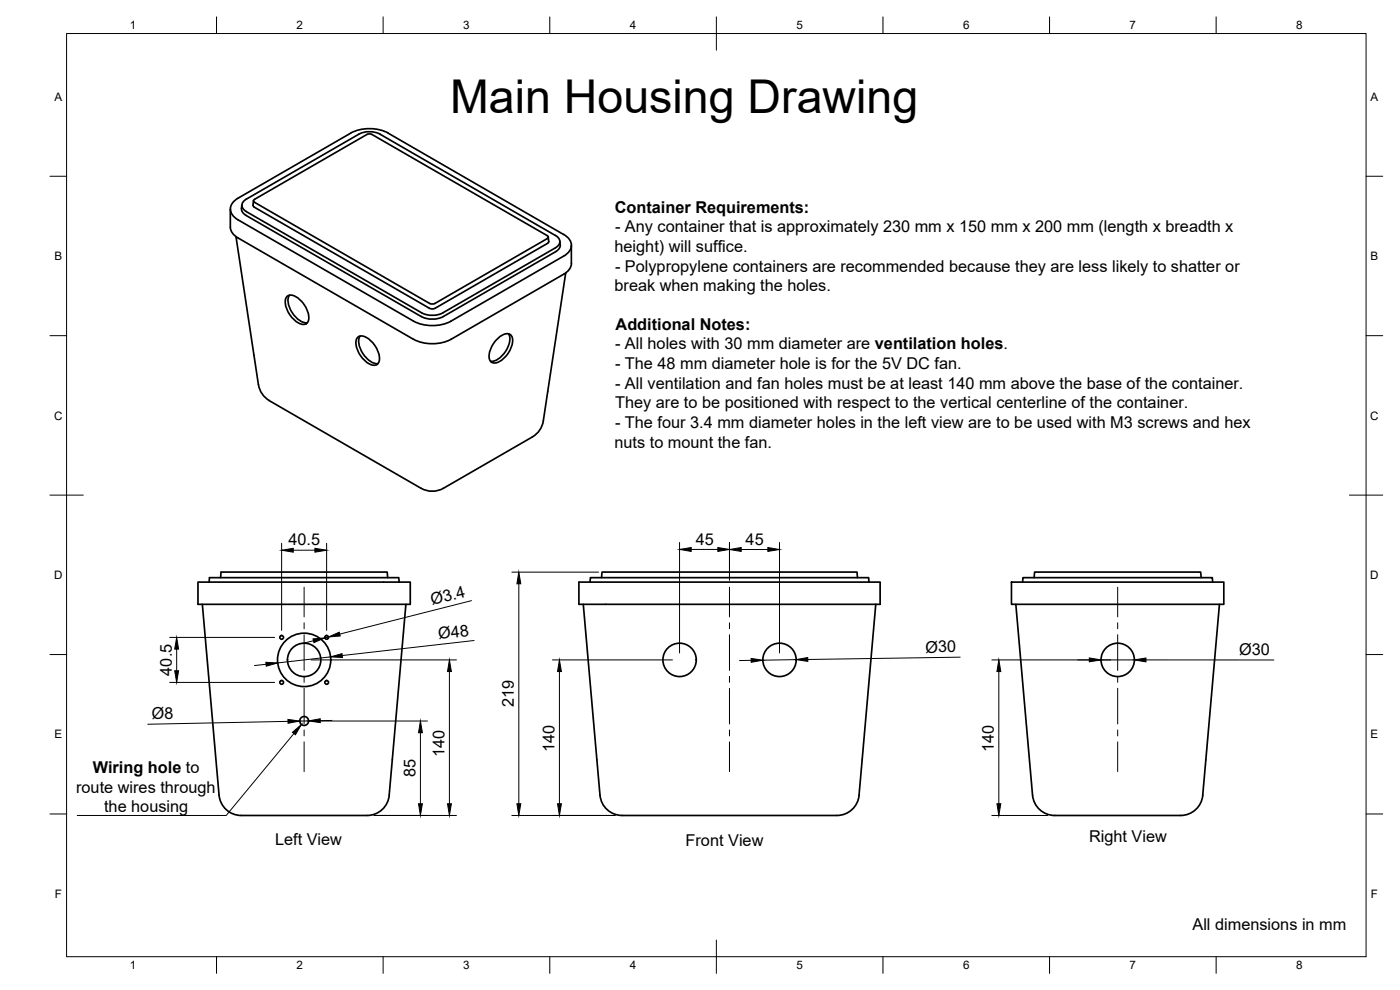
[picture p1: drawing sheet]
<svg xmlns="http://www.w3.org/2000/svg" width="420mm" height="297mm" viewBox="0 0 420 297" stroke-linecap="round" stroke-linejoin="round" font-family="sans-serif">
<!-- layer: Visible -->
<g fill="none" stroke="#000" stroke-width=".51">
<path d="M105.2 39.9a12.5 12.5 0 0 1 11.3 0M105.2 40l-33.7 19.4a3.5 3.5 0 0 0-2.4 3.3 3.5 3.5 0 0 0 2.4 3.3l52.6 30.3a12.5 12.5 0 0 0 11.3 0M116.5 40l52.6 30.3M73.9 59.8l33.8-19.5a7.1 7.1 0 0 1 6.4 0l52.6 30.4M73.9 59.7a1.98 1.98 0 0 0-1.3 1.9 1.98 1.98 0 0 0 1.3 1.9l52.6 30.4a7 7 0 0 0 6.4-.1l33.8-19.4a1.97 1.97 0 0 0 1.3-1.9 1.97 1.97 0 0 0-1.3-1.9M69.1 68.2l.5 1.5 .8 .9 1.1 .8 52.6 30.4a12.6 12.6 0 0 0 11.3 0M69.1 62.7v5.5M70.8 71l6.8 44.4a6.9 6.9 0 0 0 3.2 4.8l45.6 26.3a6.7 6.7 0 0 0 6.7 0M72.6 61.5a2.51 2.51 0 0 0 1.2 3.1l52.6 30.4a7.3 7.3 0 0 0 6.6 0l33.8-19.5a2.44 2.44 0 0 0 1.2-3.1M76.1 60.2l-.2 1.4 .4 .5M76.2 60l33.9-19.7 1.2-.1 52.9 30.5 .3 .4-.3 .5-33.7 19.5-1.2 .1-52.9-30.5-.2-.2zM76.3 62.1l52.6 30.4 .7 .2 1-.2 33.7-19.5 .4-.6-.2-1.3"/>
<path d="M169.1 70.3a3.5 3.5 0 0 1 2.4 3.3 3.5 3.5 0 0 1-2.4 3.3l-33.7 19.4M171.5 73.6v5.4M171.5 79l-.5 1.6-.7 .9-1.2 .8-33.7 19.5M86 89.2a2.36 2.36 0 0 1 3.4 .2 7.7 7.7 0 0 1 3.2 6.8 1.85 1.85 0 0 1-3 .7 7.7 7.7 0 0 1-3.9-7.2zM86.9 88.6a4.9 4.9 0 0 0 .8 5.2 5.5 5.5 0 0 0 4.5 3M169.8 81.9l-6.7 44.4a6.6 6.6 0 0 1-3.3 4.8l-26.7 15.4M107.2 101.4a2.36 2.36 0 0 1 3.4 .3 7.7 7.7 0 0 1 3.2 6.7 1.85 1.85 0 0 1-3 .8 7.7 7.7 0 0 1-3.9-7.3zM108.1 100.8a4.9 4.9 0 0 0 .8 5.2 5.5 5.5 0 0 0 4.5 3.1M149.4 101.5a3.3 3.3 0 0 1 3.7-1.1 3.3 3.3 0 0 1 .3 3.9 7.2 7.2 0 0 1-4.8 4.6 1.85 1.85 0 0 1-1.8-2.5l.8-2.5zM152.6 100.1a4.9 4.9 0 0 1-.8 5.3 5.5 5.5 0 0 1-4.6 3M59.4 174.7h63.7v6.6h-63.7zM62.8 174.7l.1-1.4h56.8l.1 1.4"/>
<path d="M66.2 173.3l.1-1.7h49.9l.1 1.7M173.7 174.7h90.4v6.6h-90.4zM177.1 174.7l.1-1.4h83.5l.1 1.4M180.5 173.3l.2-1.7h76.5l.1 1.7M303.6 174.7h63.7v6.6h-63.7zM306.9 174.7l.1-1.4h56.8l.1 1.4M310.3 173.3l.2-1.7h49.8l.2 1.7M60.7 181.3l5 57.3a6.7 6.7 0 0 0 6.7 6.1h37.8M121.8 181.3l-5 57.3a6.7 6.7 0 0 1-6.6 6.1M175 181.3l5.1 57.3a6.7 6.7 0 0 0 6.6 6.1h64.5a6.7 6.7 0 0 0 6.6-6.1l5-57.3M304.9 181.3l5 57.3a6.7 6.7 0 0 0 6.6 6.1h37.8a6.7 6.7 0 0 0 6.7-6.1l5-57.3"/>
<circle cx="84.5" cy="191.2" r=".56"/>
<circle cx="91.3" cy="198" r="8"/>
<circle cx="91.3" cy="198" r="5"/>
<circle cx="98" cy="191.2" r=".56"/>
<circle cx="204" cy="198" r="5"/>
<circle cx="233.9" cy="198" r="5"/>
<circle cx="335.4" cy="198" r="5"/>
<circle cx="84.5" cy="204.7" r=".56"/>
<circle cx="91.3" cy="216.3" r="1.33"/>
<circle cx="98" cy="204.7" r=".56"/>
</g>
<!-- layer: BORDER -->
<g fill="none" stroke="#000" stroke-width=".3">
<path d="M20 10.1h390v276.9h-390zM65 5.1v5M115 5.1v5M165 5.1v5M215 5.1v10M265 5.1v5M315 5.1v5M365 5.1v5M15 52.9h5M410 52.9h5M15 100.7h5M410 100.7h5"/>
<path d="M15 148.6h10M405 148.6h10M15 196.4h5M410 196.4h5M15 244.2h5M410 244.2h5M65 287v5M115 287v5M165 287v5M215 282.1v9.9M265 287v5M315 287v5"/>
<path d="M365 287v5"/>
</g>
<!-- layer: FD_Dimensions -->
<g fill="none" stroke="#000" stroke-width=".3">
<path d="M84.5 163v26.2M88 165.1h6.5M98 163v26.2M153.6 171.7h26M155.7 175.2v66M203.9 162.8v33.1M207.4 164.9h8M218.9 162.8v11.3M222.4 164.9h8M233.9 162.8v33.1M50.9 191.2h31.5M53 194.8v6.5"/>
<path d="M79.8 199.3l-3.4 .4M93.4 198h43.6M94.1 192.2l-3.4 .9M98.6 191.1l-1.1 .3M99.2 197.1l-15.9 1.8M141.5 180.2l-39.5 10.1M142.3 192.2l-39.6 4.5M165.8 198h36M225.4 198.1l-3.5 .1M238.9 197.9l-10 .2M288.2 197.2l-45.8 .7M297.7 198h42.7"/>
<path d="M343.9 198h38.4M50.9 204.8h31.5M86.4 216.4l-42.1 .9M92.6 216.3l-2.7 .1M93.4 216.3h34.9M99.6 216.2h-3.5M126.2 219.8v21.4M134.9 201.5v39.7M167.9 201.5v39.7M299.8 201.5v39.7M112.3 244.7h24.7M153.6 244.7h31"/>
<path d="M297.7 244.7h16.7"/>
</g>
<g fill="#000" stroke="#000" stroke-width=".3">
<path d="M84.5 165.1l3.5-.6v1.2zM94.5 164.5l3.5 .6-3.5 .6zM155.7 171.7l.6 3.5h-1.2zM203.9 164.9l3.5-.6v1.1zM215.4 164.3l3.5 .6-3.5 .5zM218.9 164.9l3.5-.6v1.1zM230.4 164.3l3.5 .6-3.5 .5zM53 191.2l.6 3.6h-1.2zM79.8 198.7l3.5 .2-3.4 1zM93.9 191.7l3.6-.3-3.3 1.4zM98.6 191.1l3.2-1.4 .3 1.1zM99.2 197.1l3.4-1 .2 1.2z"/>
<path d="M225.4 197.6l3.5 .5-3.5 .6zM238.9 197.9l3.5-.6v1.1zM326.9 197.4l3.5 .6-3.5 .6zM340.4 198l3.5-.6v1.2zM52.4 201.3h1.2l-.6 3.5zM86.4 215.8l3.5 .6-3.5 .6zM92.6 216.3l3.5-.6v1.1zM126.2 216.3l.6 3.5h-1.2zM134.9 198l.6 3.5h-1.2zM167.9 198l.6 3.5h-1.2zM299.8 198l.6 3.5h-1.2zM125.6 241.2h1.2l-.6 3.5z"/>
<path d="M134.3 241.2h1.2l-.6 3.5zM155.1 241.2h1.2l-.6 3.5zM167.3 241.2h1.2l-.6 3.5zM299.2 241.2h1.2l-.6 3.5z"/>
</g>
<!-- layer: Smart Centers -->
<g fill="none" stroke="#000" stroke-width=".3">
<path d="M91.3 176.2v8.9M218.9 176.2v8.9M335.4 176.2v8.9M91.3 186.9v1.7M91.3 190.4v10.8M218.9 186.9v1.7M218.9 190.4v10.8M335.4 186.9v1.7M335.4 190.4v10.8M91.3 202.9v1.8M91.3 206.5v10.7M91.3 219v1.8"/>
<path d="M218.9 202.9v1.8M218.9 206.5v10.7M218.9 219v1.8M335.4 202.9v1.8M335.4 206.5v10.7M335.4 219v1.8M91.3 222.6v8.9M218.9 222.6v8.9M335.4 222.6v8.9"/>
</g>
<!-- layer: Leaders -->
<path d="M87.8 219.7l2.6-2.3-1.7 3.1z" fill="#000" stroke="#000" stroke-width=".3"/>
<path d="M88.2 220.1l-20.3 24.6h-44.7" fill="none" stroke="#000" stroke-width=".3"/>
<text font-size="14" x="135.1" y="33.8">Main Housing Drawing</text>
<g font-size="4.9">
<text x="184.5" y="63.8">Container Requirements:</text>
<text x="184.6" y="69.8">- Any container that is approximately 230 mm x 150 mm x 200 mm (length x breadth x</text>
<text x="184.4" y="75.6">height) will suffice.</text>
<text x="184.6" y="81.5">- Polypropylene containers are recommended because they are less likely to shatter or</text>
<text x="184.4" y="87.3">break when making the holes.</text>
<text x="184.7" y="99">Additional Notes:</text>
<text x="184.6" y="104.8">- All holes with 30 mm diameter are ventilation holes.</text>
<text x="184.6" y="110.7">- The 48 mm diameter hole is for the 5V DC fan.</text>
<text x="184.6" y="116.6">- All ventilation and fan holes must be at least 140 mm above the base of the container.</text>
<text x="184.6" y="122.5">They are to be positioned with respect to the vertical centerline of the container.</text>
<text x="184.6" y="128.4">- The four 3.4 mm diameter holes in the left view are to be used with M3 screws and hex</text>
<text x="184.4" y="134.3">nuts to mount the fan.</text>
<text x="86.6" y="163.6">40.5</text>
<text x="208.8" y="163.4">45</text>
<text x="223.8" y="163.4">45</text>
<text x="129.7" y="181.6" transform="rotate(-14 129.7 181.6)">Ø3.4</text>
<text x="131.7" y="191.8" transform="rotate(-7 131.7 191.8)">Ø48</text>
<text x="277.7" y="195.8" transform="rotate(-1 277.7 195.8)">Ø30</text>
<text x="371.9" y="196.5">Ø30</text>
<text x="51.6" y="202.7" transform="rotate(-90 51.6 202.7)">40.5</text>
<text x="45.5" y="215.7" transform="rotate(-1 45.5 215.7)">Ø8</text>
<text x="154.2" y="212.2" transform="rotate(-90 154.2 212.2)">219</text>
<text x="133.4" y="227" transform="rotate(-90 133.4 227)">140</text>
<text x="166.4" y="225.6" transform="rotate(-90 166.4 225.6)">140</text>
<text x="298.3" y="225.6" transform="rotate(-90 298.3 225.6)">140</text>
<text x="27.8" y="232">Wiring hole to</text>
<text x="124.7" y="233.2" transform="rotate(-90 124.7 233.2)">85</text>
<text x="22.9" y="237.8">route wires through</text>
<text x="31.2" y="243.6">the housing</text>
<text x="82.5" y="253.4">Left View</text>
<text x="205.8" y="254">Front View</text>
<text x="326.8" y="252.6">Right View</text>
<text x="357.9" y="279">All dimensions in mm</text>
</g>
<g font-size="3.5">
<text x="39" y="8.8">1</text>
<text x="89" y="8.8">2</text>
<text x="139" y="8.8">3</text>
<text x="189" y="8.8">4</text>
<text x="239" y="8.8">5</text>
<text x="289" y="8.8">6</text>
<text x="339" y="8.8">7</text>
<text x="389" y="8.8">8</text>
<text x="16.3" y="30.2">A</text>
<text x="411.3" y="30.2">A</text>
<text x="16.3" y="78">B</text>
<text x="411.3" y="78">B</text>
<text x="16.2" y="125.9">C</text>
<text x="411.2" y="125.9">C</text>
<text x="16.2" y="173.7">D</text>
<text x="411.2" y="173.7">D</text>
<text x="16.3" y="221.6">E</text>
<text x="411.3" y="221.6">E</text>
<text x="16.4" y="269.4">F</text>
<text x="411.4" y="269.4">F</text>
<text x="39" y="290.8">1</text>
<text x="89" y="290.8">2</text>
<text x="139" y="290.8">3</text>
<text x="189" y="290.8">4</text>
<text x="239" y="290.8">5</text>
<text x="289" y="290.8">6</text>
<text x="339" y="290.8">7</text>
<text x="389" y="290.8">8</text>
</g>
</svg>
